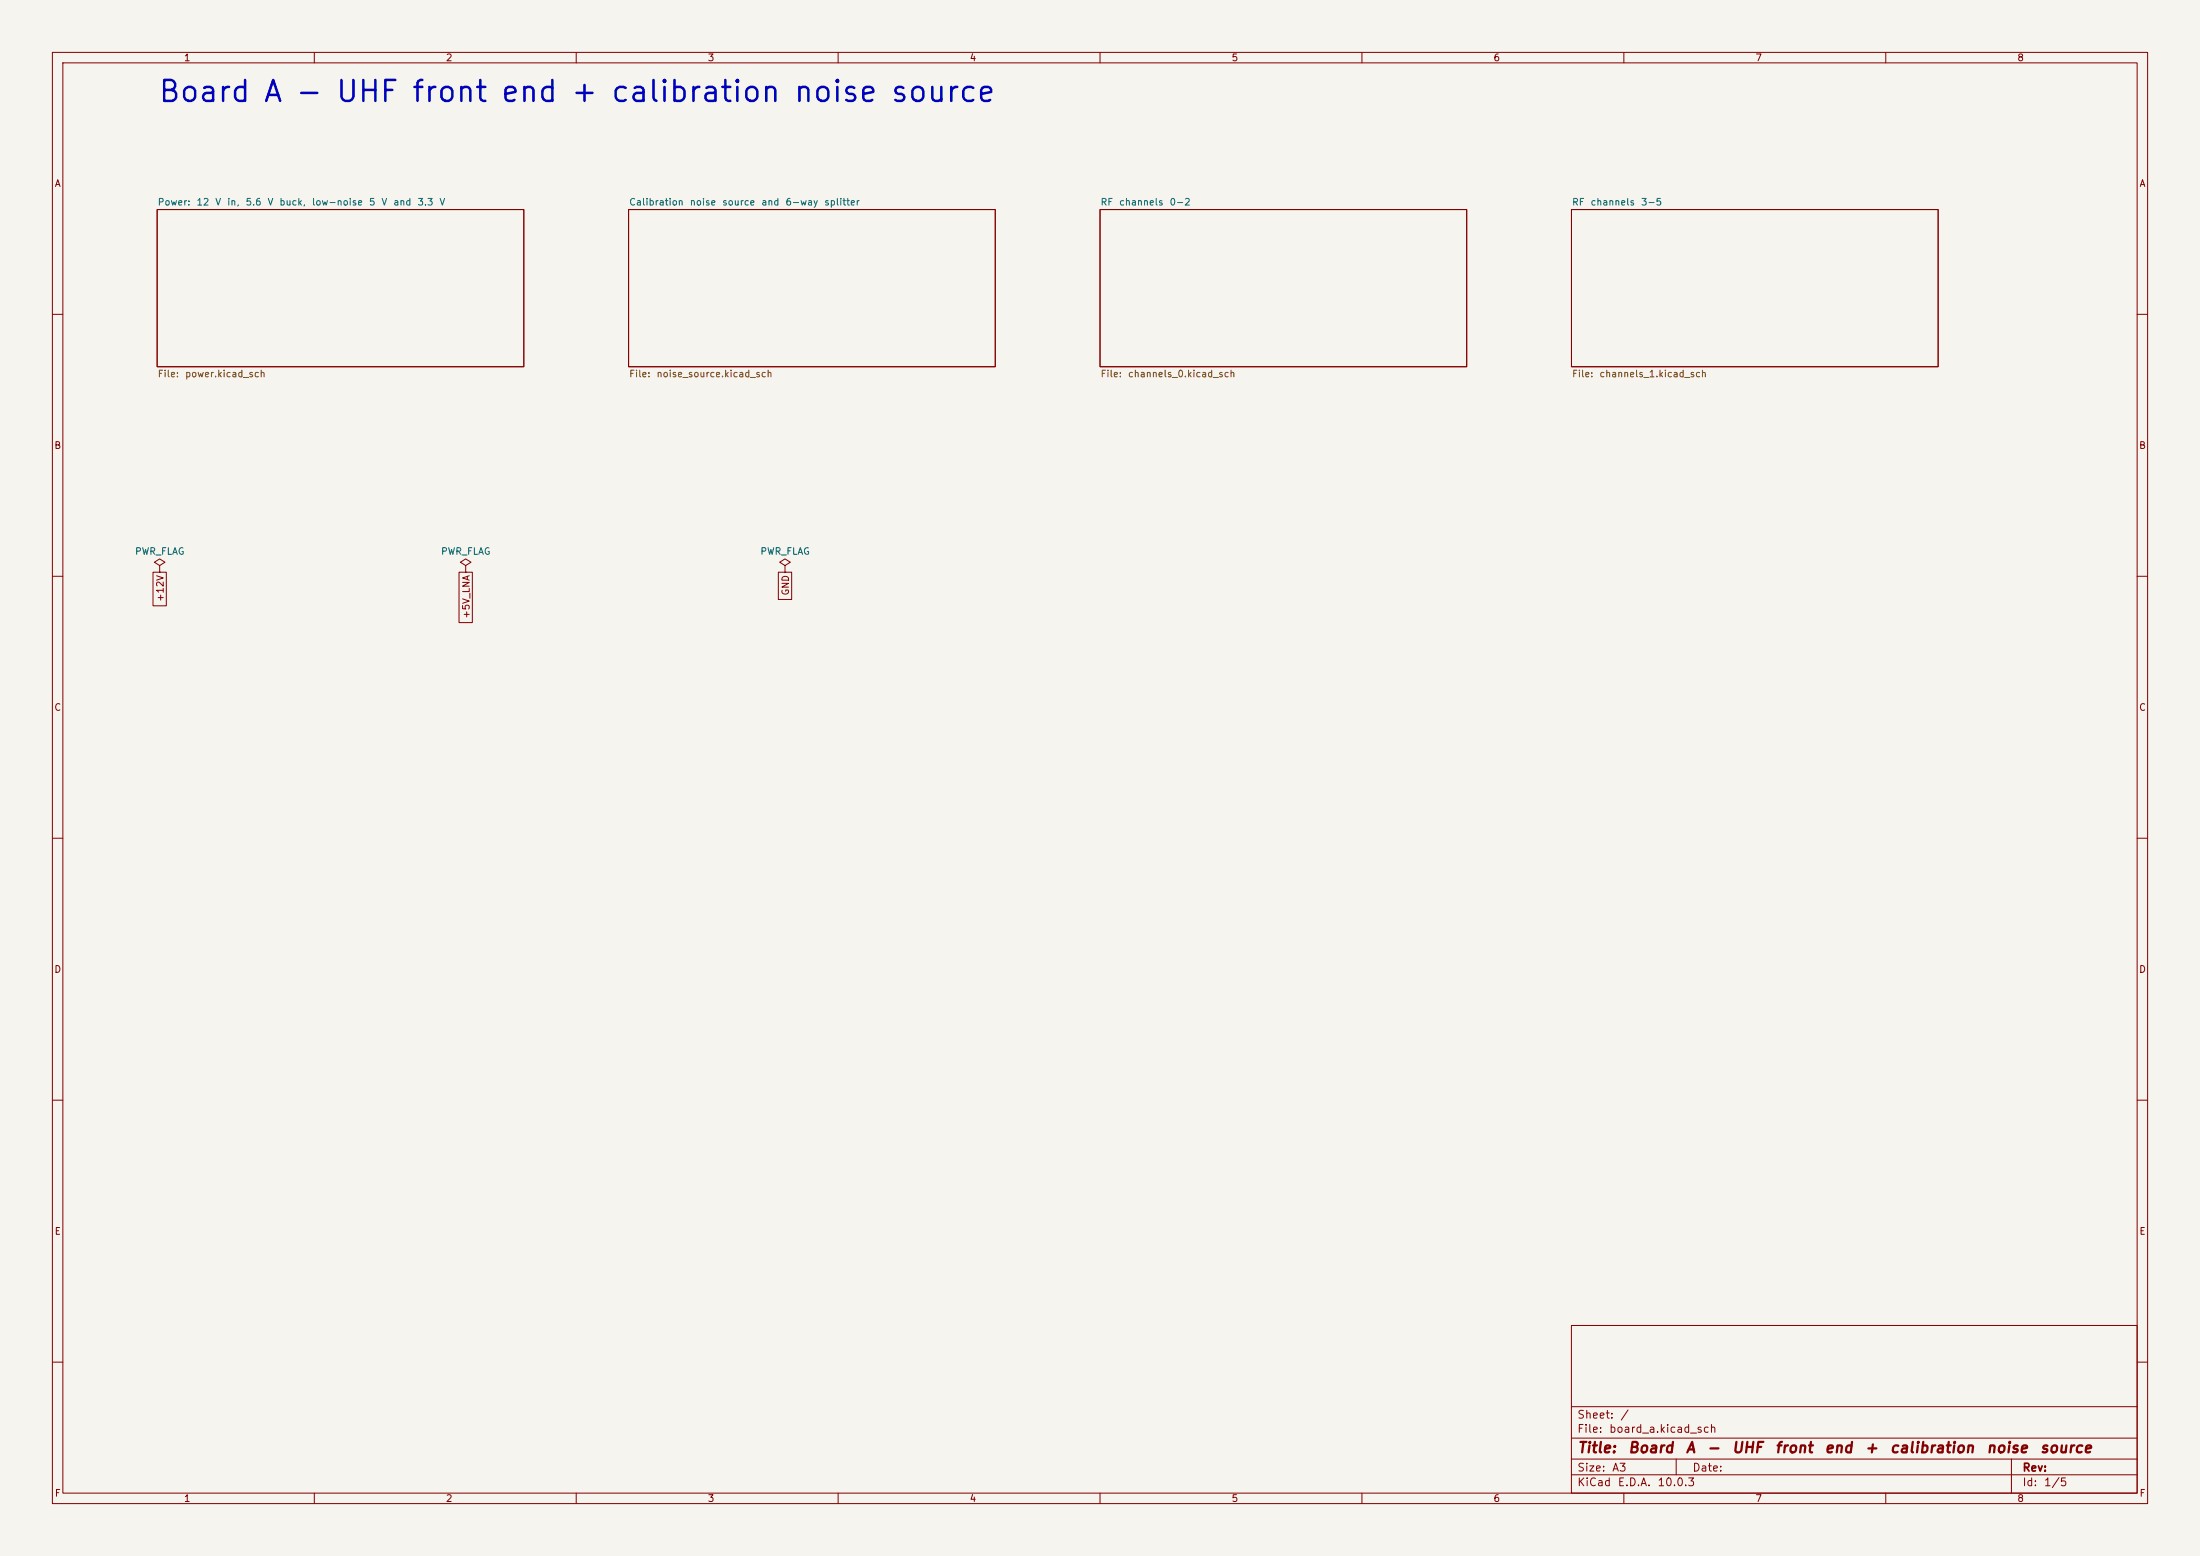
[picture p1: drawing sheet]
<svg xmlns="http://www.w3.org/2000/svg" width="420mm" height="297mm" viewBox="0 0 420 297" stroke-linecap="round" stroke-linejoin="round" font-family="sans-serif">
<path d="M0 0h420v297h-420z" fill="#f5f4ef" stroke="#f5f4ef" stroke-width=".19"/>
<g fill="none" stroke="#840000" stroke-width=".19">
<path d="M10 10h400v277h-400zM12 12h396v273h-396zM60 10v2M110 10v2M160 10v2M210 10v2M260 10v2M310 10v2M360 10v2M30 40h70v30h-70zM120 40h70v30h-70zM210 40h70v30h-70z"/>
<path d="M300 40h70v30h-70zM10 60h2M408 60h2M10 110h2M29.2 109.2h2.6v6.4h-2.6zM30.5 108l1-.7-1-.6-1 .6 1 .7v1.2M30.5 109.2h.1M87.6 109.2h2.6v9.6h-2.6zM88.9 108l1-.7-1-.6-1 .6 1 .7v1.2M88.9 109.2h.1M148.6 109.2h2.5v5.2h-2.5zM149.9 108l1-.7-1-.6-1.1 .6 1.1 .7v1.2"/>
<path d="M149.9 109.2h.1M408 110h2M10 160h2M408 160h2M10 210h2M408 210h2M300 253h108v32h-108zM10 260h2M300 278.5h108M300 274.5h108M300 268.5h108M320 278.5v3"/>
<path d="M384 278.5v6.5M408 260h2M60 285v2M110 285v2M160 285v2M210 285v2M260 285v2M300 281.5h108M310 285v2M360 285v2"/>
</g>
<text font-size="4" fill="#0000c2" x="30" y="20.5">Board A - UHF front end + calibration noise source</text>
<g font-size="2" fill="#840000">
<text x="301" y="277.8">Title:</text>
<text x="310.7" y="277.8">Board</text>
<text x="321.6" y="277.8">A</text>
<text x="325.7" y="277.8">-</text>
<text x="330.5" y="277.8">UHF</text>
<text x="338.7" y="277.8">front</text>
<text x="348.2" y="277.8">end</text>
<text x="355.8" y="277.8">+</text>
<text x="360.6" y="277.8">calibration</text>
<text x="379.1" y="277.8">noise</text>
<text x="389.3" y="277.8">source</text>
</g>
<g font-size="1.5" fill="#840000">
<text x="301" y="273.8">File:</text>
<text x="301" y="271.1">Sheet:</text>
<text x="307.1" y="273.8">board_a.kicad_sch</text>
<text x="309.2" y="271.1">/</text>
<text x="301" y="281.2">Size:</text>
<text x="307.6" y="281.2">A3</text>
<text x="323" y="281.2">Date:</text>
<text x="386" y="281.2">Rev:</text>
<text x="301" y="284">KiCad</text>
<text x="308.7" y="284">E.D.A.</text>
<text x="316.3" y="284">10.0.3</text>
<text x="386" y="284">Id:</text>
<text x="390.1" y="284">1/5</text>
</g>
<g font-size="1.3" fill="#840000">
<text x="35" y="12">1</text>
<text x="85" y="12">2</text>
<text x="135" y="12">3</text>
<text x="185" y="12">4</text>
<text x="235" y="12">5</text>
<text x="285" y="12">6</text>
<text x="335" y="12">7</text>
<text x="385" y="12">8</text>
<text x="10.3" y="36">A</text>
<text x="408.3" y="36">A</text>
<text x="10.3" y="86">B</text>
<text x="408.2" y="86">B</text>
<text x="150.9" y="113.8" transform="rotate(-90 150.9 113.8)">GND</text>
<text x="31.5" y="115" transform="rotate(-90 31.5 115)">+12V</text>
<text x="90" y="118.2" transform="rotate(-90 90 118.2)">+5V_LNA</text>
<text x="10.3" y="136">C</text>
<text x="408.2" y="136">C</text>
<text x="10.3" y="186">D</text>
<text x="408.2" y="186">D</text>
<text x="10.3" y="236">E</text>
<text x="408.3" y="236">E</text>
<text x="10.3" y="286">F</text>
<text x="35" y="287">1</text>
<text x="85" y="287">2</text>
<text x="135" y="287">3</text>
<text x="185" y="287">4</text>
<text x="235" y="287">5</text>
<text x="285" y="287">6</text>
<text x="335" y="287">7</text>
<text x="385" y="287">8</text>
<text x="408.3" y="286">F</text>
</g>
<g font-size="1.3" fill="#006464">
<text x="30" y="39.5">Power:</text>
<text x="37.4" y="39.5">12</text>
<text x="41" y="39.5">V</text>
<text x="43.2" y="39.5">in,</text>
<text x="46.8" y="39.5">5.6</text>
<text x="51" y="39.5">V</text>
<text x="53.2" y="39.5">buck,</text>
<text x="59.4" y="39.5">low-noise</text>
<text x="70.3" y="39.5">5</text>
<text x="72.7" y="39.5">V</text>
<text x="75" y="39.5">and</text>
<text x="79.6" y="39.5">3.3</text>
<text x="83.8" y="39.5">V</text>
<text x="120" y="39.5">Calibration</text>
<text x="131.6" y="39.5">noise</text>
<text x="137.8" y="39.5">source</text>
<text x="145.2" y="39.5">and</text>
<text x="149.8" y="39.5">6-way</text>
<text x="157.2" y="39.5">splitter</text>
<text x="210" y="39.5">RF</text>
<text x="213.5" y="39.5">channels</text>
<text x="223.2" y="39.5">0-2</text>
<text x="300" y="39.5">RF</text>
<text x="303.5" y="39.5">channels</text>
<text x="313.2" y="39.5">3-5</text>
<text x="25.7" y="106.2">PWR_FLAG</text>
<text x="84.1" y="106.2">PWR_FLAG</text>
<text x="145" y="106.2">PWR_FLAG</text>
</g>
<g font-size="1.3" fill="#725600">
<text x="30" y="72.3">File:</text>
<text x="35.2" y="72.3">power.kicad_sch</text>
<text x="120" y="72.3">File:</text>
<text x="125.2" y="72.3">noise_source.kicad_sch</text>
<text x="210" y="72.3">File:</text>
<text x="215.2" y="72.3">channels_0.kicad_sch</text>
<text x="300" y="72.3">File:</text>
<text x="305.2" y="72.3">channels_1.kicad_sch</text>
</g>
</svg>
